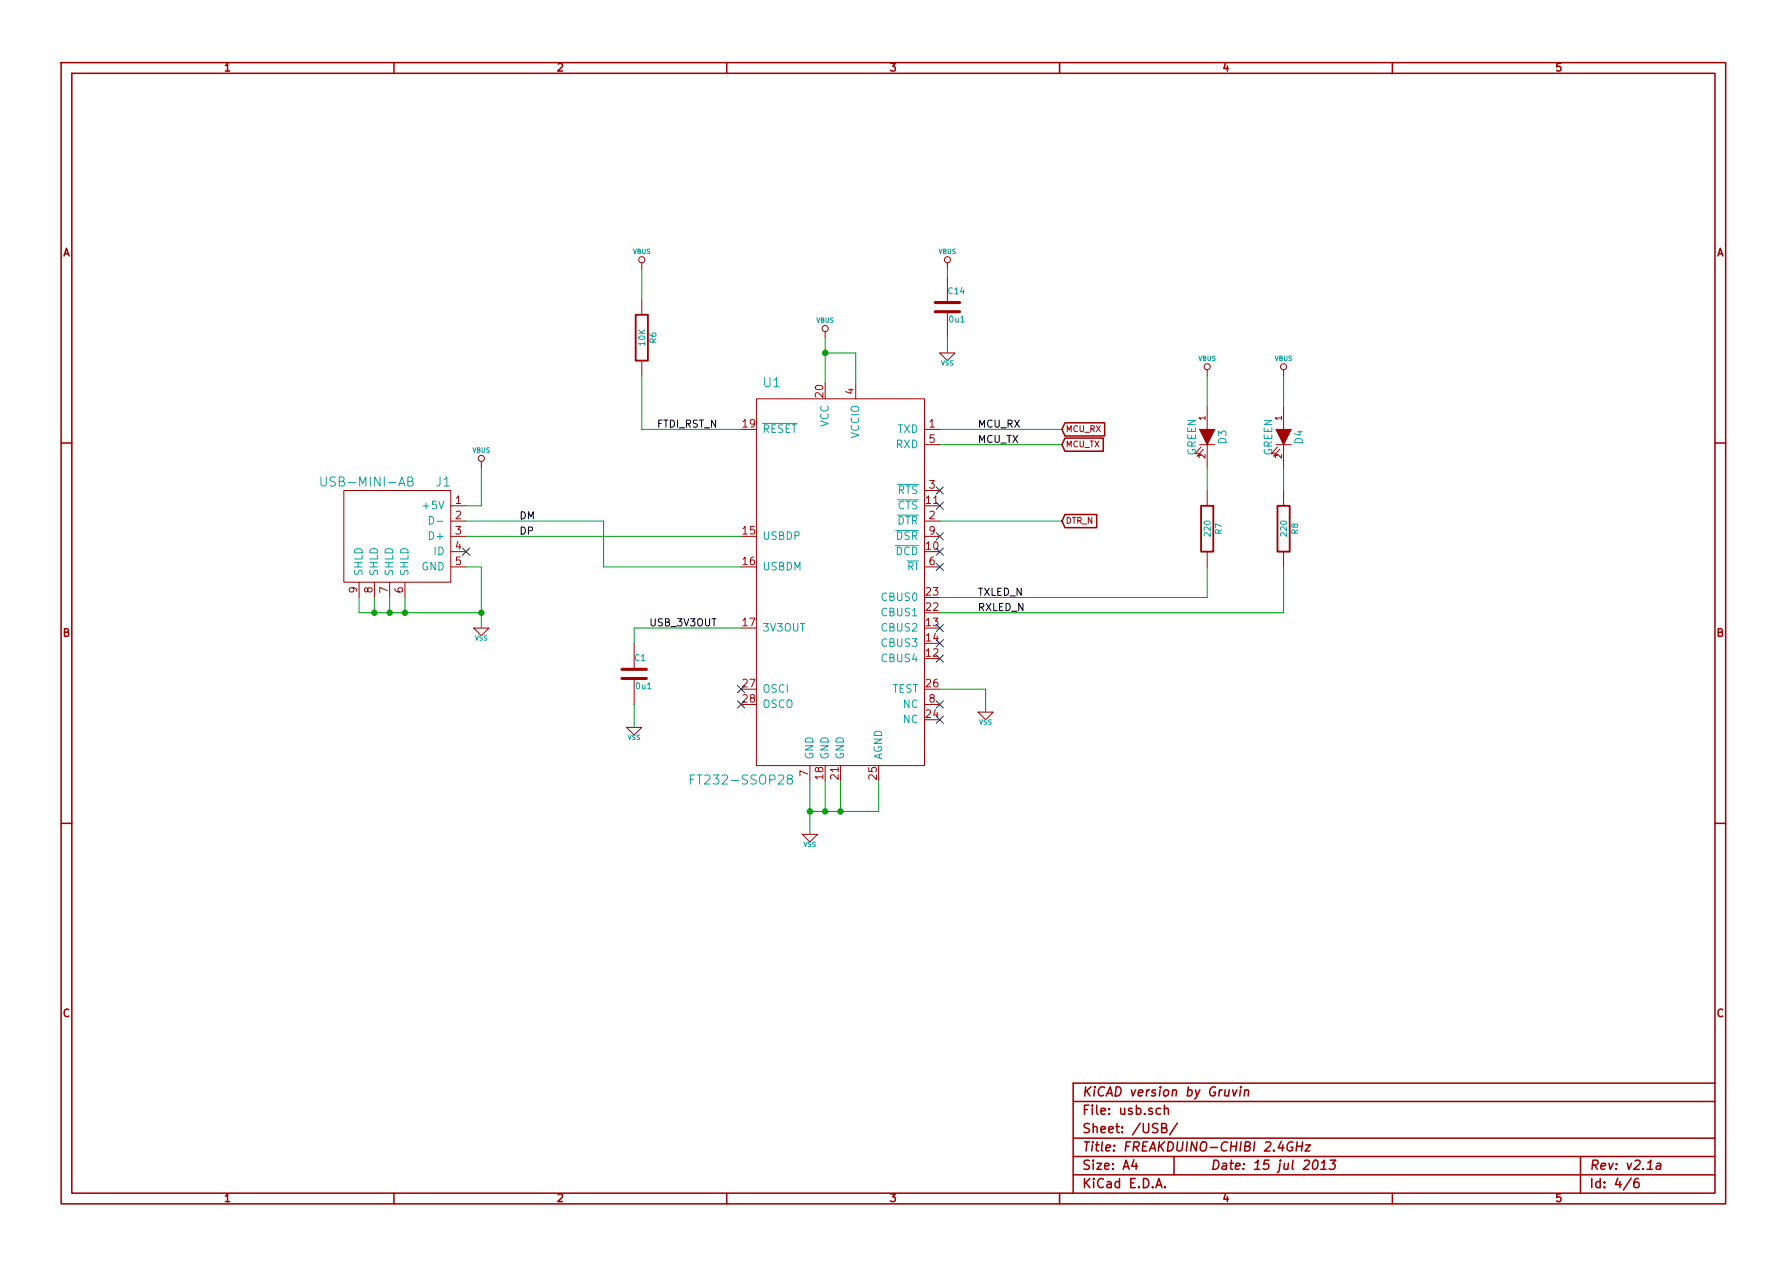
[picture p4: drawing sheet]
<svg xmlns="http://www.w3.org/2000/svg" width="297mm" height="210mm" viewBox="0 0 297 210" stroke-linecap="round" stroke-linejoin="round" font-family="sans-serif">
<g fill="none" stroke="#a00000" stroke-width=".25">
<path d="M10.2 10.4h276.6v189.7h-276.6zM11.9 12.2h273.2v186.1h-273.2zM65.5 10.4v1.8M120.8 10.4v1.8M176.1 10.4v1.8M231.4 10.4v1.8M10.2 73.6h1.7M177 70.3h6.6v2.2h-6.6l-.5-1.1zM177 72.8h6.4v2.2h-6.4l-.5-1.1zM285.1 73.6h1.7M177 85.5h5.3v2.2h-5.3l-.5-1.1zM10.2 136.8h1.7"/>
<path d="M285.1 136.8h1.7M65.5 198.3v1.8M120.8 198.3v1.8M176.1 198.3v1.8M178.4 183.1h106.7M178.4 189.2h106.7M178.4 195.3h106.7M178.4 192.2h106.7M188.5 192.8l-.4 1h1M188.8 193.3v1.1M192.1 197.4l.5-1.5 .5 1.5M192.3 197h.7"/>
<path d="M192.9 184.3a.48 .48 0 0 0-.6 0l-.1 .6a.48 .48 0 0 0 .7 .2M193.1 187.5h.5l.2-.2 .1-.3-.1-.2-.7-.1v1.6h.6l.2-.2a.4 .4 0 0 0-.1-.6h-.2M193.5 184.3h.1a.36 .36 0 0 1 .6 .1v.8M193.5 183.7v1.5M193.6 197.3v.1M195.1 192.2v3.1M195.7 186.7l-1.3 1.9M203.7 181.1l-.1 1 .4 .1 .2-.2M204.3 181.1l-.1 1.1M204.9 181.1l.2 1.1 .5-1.1M206.2 181.1l-.1 1.1M206.2 180.6v.2"/>
<path d="M206.9 181.3l.3-.2 .3 .1v1M206.9 181.1l-.1 1.1M214.9 189.9a.78 .78 0 0 0-.9 .4 .78 .78 0 0 0 .4 1l.4-.1 .1-.5h-.3M215.5 190.5h.9M215.6 189.8l-.2 1.5M216.5 189.8l-.2 1.5M217 190.3h.8l-.9 1h.8M218.4 193l.4-.2a.88 .88 0 0 1-.3 1.6l-.2-.1a1.14 1.14 0 0 1 .1-1.3zM219.5 194.4h.9M219.7 193.3l.5-.5-.2 1.6M221.1 192.8h.9l-.5 .6a.38 .38 0 0 1 .4 .3v.4l-.3 .3h-.5l-.2-.2M231.4 198.3v1.8"/>
<path d="M262.7 192.2v6.1M271.1 195.8l-1.3 2M272.3 195.9a.62 .62 0 0 0-.7 .6v.6a.48 .48 0 0 0 .4 .3 .48 .48 0 0 0 .5-.3l-.1-.5a.48 .48 0 0 0-.7 0l-.1 .2M275.4 193.4h.6v1M276 193.7a.69 .69 0 0 0-.7 .3v.3l.2 .1 .5-.1M285.1 180h-106.7v18.3"/>
</g>
<g fill="none" stroke="#a00000" stroke-width=".17">
<path d="M106.7 43.7v1M106.7 49.8v2.5M106.7 59.9v2.6M137.2 55.1v1M156.2 58.7h2.5l-1.2 1.2zM157.5 43.7v1M157.5 46v4.3M157.5 51.8v4.3M80 76.7v1M125.7 66.3h28v60.9h-28zM142.2 63.7v2.6M153.7 71.4h2.5"/>
<path d="M153.7 73.9h2.5M199.4 73.9h2.5M199.6 74.3l-1 1.1 .7-.1M200 74.7l-1 1.1 .6-.1M200.7 61.5v1M200.7 67.6v3.8M200.7 73.9v3.8M212.1 73.9h2.5M212.3 74.3l-1 1.1 .7-.1M212.7 74.7l-1 1.1 .6-.1M213.4 61.5v1M213.4 67.6v3.8"/>
<path d="M213.4 73.9v3.8M57.1 81.5h17.8v15.3h-17.8zM59.7 96.8v2.5M62.2 96.8v2.5M64.8 96.8v2.5M67.3 96.8v2.5M74.9 84.1h2.6M74.9 86.6h2.6M74.9 89.1h2.6M74.9 91.7h2.6M74.9 94.2h2.6M153.7 86.6h2.5"/>
<path d="M153.7 89.1h2.5M153.7 94.2h2.5M153.7 81.5h2.5M200.7 81.5v2.6M200.7 91.7v2.5M213.4 81.5v2.6M213.4 91.7v2.5M78.7 104.4h2.6l-1.3 1.3zM105.4 106.9v4.3M105.4 112.8v4.3M153.7 117.1h2.5M162.6 118.4h2.5l-1.3 1.2z"/>
<path d="M104.1 120.9h2.6l-1.3 1.3zM133.3 138.7h2.6l-1.3 1.2zM134.6 127.2v2.6"/>
<circle cx="106.7" cy="43.2" r=".51"/>
<circle cx="137.2" cy="54.6" r=".51"/>
<circle cx="157.5" cy="43.2" r=".51"/>
<circle cx="80" cy="76.2" r=".51"/>
<circle cx="200.7" cy="61" r=".51"/>
<circle cx="213.4" cy="61" r=".51"/>
</g>
<g fill="none" stroke="#00a0a0" stroke-width=".17">
<path d="M53.3 79.3v1.2a.48 .48 0 0 0 .5 .3 .48 .48 0 0 0 .4-.3v-1.2M126.7 70.4h5.8M67.8 80l.7-.1 .1-.2-.1-.4h-.7v1.5h.6l.2-.1a.4 .4 0 0 0-.1-.6l-.2-.1M71.4 85.8a.64 .64 0 0 1 .7 .7 .64 .64 0 0 1-.7 .6zM72.6 86.6h1M148.8 90.7h3.9M148.9 88.2h3.8M149.1 85.6h3.6M149.2 80.5h3.5M149.2 83.1h3.5M114.8 129.5h.5M115.5 128.8h-.7v1.5"/>
<path d="M131.1 129.5l-.3-.3 .1-.2a.48 .48 0 0 1 .7 0l.1 .2a.47 .47 0 0 1-.6 .3l-.3 .2v.3a.48 .48 0 0 0 .5 .3 .48 .48 0 0 0 .4-.3v-.3l-.3-.2"/>
</g>
<g fill="none" stroke="#00a000" stroke-width=".17">
<path d="M106.7 44.7v5.1M137.2 56.1v7.6M137.2 58.7h5v5M157.5 44.7v1.3M157.5 56.1v2.6M80 77.7v6.4h-2.5M106.7 62.5v8.9h16.5M156.2 71.4h20.3M156.2 73.9h20.3M200.7 62.5v5.1M200.7 77.7v3.8M213.4 62.5v5.1"/>
<path d="M213.4 77.7v3.8M59.7 99.3v2.5h20.3M62.2 99.3v2.5M64.8 99.3v2.5M67.3 99.3v2.5M77.5 89.1h45.7M77.5 86.6h22.8v7.6h22.9M77.5 94.2h2.5v10.2M156.2 86.6h20.3M200.7 94.2v5.1h-44.5M213.4 94.2v7.6h-57.2M105.4 117.1v3.8"/>
<path d="M123.2 104.4h-17.8v2.5M156.2 114.5h7.6v3.9M134.6 129.8v8.9M137.2 129.8v5.1M139.7 129.8v5.1M146 129.8v5.1h-11.4"/>
</g>
<g fill="#00a000" stroke="#00a000" stroke-width=".25">
<circle cx="80" cy="101.8" r=".41"/>
<circle cx="67.3" cy="101.8" r=".41"/>
<circle cx="64.8" cy="101.8" r=".41"/>
<circle cx="62.2" cy="101.8" r=".41"/>
<circle cx="134.6" cy="134.9" r=".41"/>
<circle cx="137.2" cy="134.9" r=".41"/>
<circle cx="139.7" cy="134.9" r=".41"/>
<circle cx="137.2" cy="58.7" r=".41"/>
</g>
<path d="M105.7 52.3h2v7.6h-2zM199.6 84.1h2.1v7.6h-2.1zM212.3 84.1h2.1v7.6h-2.1z" fill="none" stroke="#a00000" stroke-width=".3"/>
<path d="M155.4 51.8h4.1M155.4 50.3h4.1M103.4 112.8h4M103.4 111.2h4" fill="none" stroke="#a00000" stroke-width=".51"/>
<g fill="none" stroke="#0000c0" stroke-width=".17">
<path d="M76.9 91.1l1.2 1.2M78.1 91.1l-1.2 1.2M155.6 93.6l1.2 1.2M155.6 91.1l1.2 1.2M155.6 88.5l1.2 1.3M155.6 83.5l1.2 1.2M155.6 80.9l1.2 1.2M156.8 93.6l-1.2 1.2M156.8 91.1l-1.2 1.2M156.8 88.5l-1.2 1.3M156.8 83.5l-1.2 1.2M156.8 80.9l-1.2 1.2"/>
<path d="M122.6 116.5l1.2 1.2M122.6 113.9l1.2 1.3M123.8 116.5l-1.2 1.2M123.8 113.9l-1.2 1.3M155.6 108.9l1.2 1.2M155.6 106.3l1.2 1.2M155.6 103.8l1.2 1.2M155.6 119l1.2 1.2M155.6 116.5l1.2 1.2M156.8 108.9l-1.2 1.2M156.8 106.3l-1.2 1.2M156.8 103.8l-1.2 1.2"/>
<path d="M156.8 119l-1.2 1.2M156.8 116.5l-1.2 1.2"/>
</g>
<g fill="#a00000" stroke="#a00000" stroke-width=".17">
<path d="M199.4 71.4h2.5l-1.2 2.5z"/>
<path d="M212.1 71.4h2.5l-1.2 2.5z"/>
</g>
<g font-size="2.1" fill="#00a0a0">
<text x="126.9" y="64.4">U1</text>
<text x="54.3" y="80.9">USB-MINI-AB</text>
<text x="72.5" y="80.9">J1</text>
<text x="115.6" y="130.5">FT232-SSOP28</text>
</g>
<g font-size="2.1" fill="#a00000">
<text x="179.9" y="185.4">File: usb.sch</text>
<text x="179.9" y="182.3">KiCAD version by Gruvin</text>
<text x="179.9" y="191.5">Title: FREAKDUINO-CHIBI 2.4GHz</text>
<text x="179.9" y="188.4">Sheet: /USB/</text>
<text x="179.9" y="197.6">KiCad E.D.A.</text>
<text x="179.9" y="194.5">Size: A4</text>
<text x="201.2" y="194.5">Date: 15 jul 2013</text>
<text x="264.2" y="194.5">Rev: v2.1a</text>
<text x="264.2" y="197.6">Id: 4/6</text>
</g>
<g font-size="1.8" fill="#a00000">
<text x="37.3" y="11.9">1</text>
<text x="92.7" y="11.9">2</text>
<text x="148" y="11.9">3</text>
<text x="203.3" y="11.9">4</text>
<text x="258.6" y="11.9">5</text>
<text x="10.4" y="42.7">A</text>
<text x="285.3" y="42.7">A</text>
<text x="136.9" y="66" transform="rotate(-90 136.9 66)">20</text>
<text x="142" y="65.5" transform="rotate(-90 142 65.5)">4</text>
<text x="123.5" y="71.1">19</text>
<text x="154.5" y="71.1">1</text>
<text x="154.5" y="73.7">5</text>
<text x="75.7" y="83.8">1</text>
<text x="154" y="83.8">11</text>
<text x="154.5" y="81.3">3</text>
<text x="75.7" y="86.4">2</text>
<text x="75.7" y="88.9">3</text>
<text x="123.5" y="88.9">15</text>
<text x="154.5" y="86.4">2</text>
<text x="154.5" y="88.9">9</text>
<text x="75.7" y="91.4">4</text>
<text x="75.7" y="94">5</text>
<text x="123.5" y="94">16</text>
<text x="154" y="91.4">10</text>
<text x="154.5" y="94">6</text>
<text x="59.4" y="98.5" transform="rotate(-90 59.4 98.5)">9</text>
<text x="62" y="98.5" transform="rotate(-90 62 98.5)">8</text>
<text x="64.5" y="98.5" transform="rotate(-90 64.5 98.5)">7</text>
<text x="67.1" y="98.5" transform="rotate(-90 67.1 98.5)">6</text>
<text x="154" y="101.6">22</text>
<text x="154" y="99.1">23</text>
<text x="10.4" y="105.9">B</text>
<text x="123.5" y="104.1">17</text>
<text x="154" y="104.1">13</text>
<text x="154" y="106.7">14</text>
<text x="285.3" y="105.9">B</text>
<text x="154" y="109.2">12</text>
<text x="123.5" y="114.3">27</text>
<text x="123.5" y="116.8">28</text>
<text x="154" y="119.4">24</text>
<text x="154" y="114.3">26</text>
<text x="154.5" y="116.8">8</text>
<text x="134.4" y="129" transform="rotate(-90 134.4 129)">7</text>
<text x="136.9" y="129.5" transform="rotate(-90 136.9 129.5)">18</text>
<text x="139.4" y="129.5" transform="rotate(-90 139.4 129.5)">21</text>
<text x="145.8" y="129.5" transform="rotate(-90 145.8 129.5)">25</text>
<text x="10.4" y="169.1">C</text>
<text x="285.3" y="169.1">C</text>
<text x="37.3" y="199.8">1</text>
<text x="92.7" y="199.8">2</text>
<text x="148" y="199.8">3</text>
<text x="203.3" y="199.8">4</text>
<text x="258.6" y="199.8">5</text>
</g>
<g font-size="1.8" fill="#00a0a0">
<text x="137.8" y="71" transform="rotate(-90 137.8 71)">VCC</text>
<text x="126.7" y="72">RESET</text>
<text x="142.9" y="72.9" transform="rotate(-90 142.9 72.9)">VCCIO</text>
<text x="148.9" y="74.5">RXD</text>
<text x="149.1" y="72">TXD</text>
<text x="198.8" y="75.8" transform="rotate(-90 198.8 75.8)">GREEN</text>
<text x="203.9" y="73.8" transform="rotate(-90 203.9 73.8)">D3</text>
<text x="211.5" y="75.8" transform="rotate(-90 211.5 75.8)">GREEN</text>
<text x="216.6" y="73.8" transform="rotate(-90 216.6 73.8)">D4</text>
<text x="149.1" y="82.2">RTS</text>
<text x="70.7" y="84.7">+5V</text>
<text x="71.6" y="89.8">D+</text>
<text x="126.7" y="89.8">USBDP</text>
<text x="148.9" y="89.8">DSR</text>
<text x="149" y="87.2">DTR</text>
<text x="149.1" y="84.7">CTS</text>
<text x="60.3" y="95.8" transform="rotate(-90 60.3 95.8)">SHLD</text>
<text x="62.9" y="95.8" transform="rotate(-90 62.9 95.8)">SHLD</text>
<text x="65.4" y="95.8" transform="rotate(-90 65.4 95.8)">SHLD</text>
<text x="67.9" y="95.8" transform="rotate(-90 67.9 95.8)">SHLD</text>
<text x="70" y="94.9">GND</text>
<text x="72.1" y="92.3">ID</text>
<text x="126.7" y="94.9">USBDM</text>
<text x="148.8" y="92.3">DCD</text>
<text x="150.9" y="94.9">RI</text>
<text x="146.7" y="99.9">CBUS0</text>
<text x="126.7" y="105">3V3OUT</text>
<text x="146.7" y="102.5">CBUS1</text>
<text x="146.7" y="105">CBUS2</text>
<text x="146.7" y="107.6">CBUS3</text>
<text x="146.7" y="110.1">CBUS4</text>
<text x="126.7" y="115.2">OSCI</text>
<text x="126.7" y="117.7">OSCO</text>
<text x="148.1" y="115.2">TEST</text>
<text x="150.1" y="117.7">NC</text>
<text x="150.1" y="120.3">NC</text>
<text x="135.3" y="126.2" transform="rotate(-90 135.3 126.2)">GND</text>
<text x="137.8" y="126.2" transform="rotate(-90 137.8 126.2)">GND</text>
<text x="140.3" y="126.2" transform="rotate(-90 140.3 126.2)">GND</text>
<text x="146.7" y="126.2" transform="rotate(-90 146.7 126.2)">AGND</text>
</g>
<g font-size="1.7">
<text x="109.2" y="71.1">FTDI_RST_N</text>
<text x="162.6" y="71.1">MCU_RX</text>
<text x="162.6" y="73.7">MCU_TX</text>
<text x="86.4" y="86.4">DM</text>
<text x="86.4" y="88.9">DP</text>
<text x="162.6" y="99.1">TXLED_N</text>
<text x="162.6" y="101.6">RXLED_N</text>
<text x="107.9" y="104.1">USB_3V3OUT</text>
</g>
<g font-size="1.4" fill="#00a0a0">
<text x="157.7" y="48.9">C14</text>
<text x="157.8" y="53.6">0u1</text>
<text x="107.3" y="57.4" transform="rotate(-90 107.3 57.4)">10K</text>
<text x="109.1" y="57" transform="rotate(-90 109.1 57)">R6</text>
<text x="201.3" y="89" transform="rotate(-90 201.3 89)">220</text>
<text x="203.1" y="88.8" transform="rotate(-90 203.1 88.8)">R7</text>
<text x="214" y="89" transform="rotate(-90 214 89)">220</text>
<text x="215.8" y="88.8" transform="rotate(-90 215.8 88.8)">R8</text>
<text x="105.5" y="109.9">C1</text>
<text x="105.8" y="114.6">0u1</text>
</g>
<g font-size="1.4" fill="#a00000">
<text x="177.2" y="71.9">MCU_RX</text>
<text x="200.4" y="69.8" transform="rotate(-90 200.4 69.8)">1</text>
<text x="213.1" y="69.8" transform="rotate(-90 213.1 69.8)">1</text>
<text x="177.2" y="74.4">MCU_TX</text>
<text x="200.4" y="76.2" transform="rotate(-90 200.4 76.2)">2</text>
<text x="213.1" y="76.2" transform="rotate(-90 213.1 76.2)">2</text>
<text x="177.2" y="87.1">DTR_N</text>
</g>
<g font-size="1.1" fill="#00a0a0">
<text x="105.2" y="42.2">VBUS</text>
<text x="156" y="42.2">VBUS</text>
<text x="135.7" y="53.7">VBUS</text>
<text x="156.4" y="60.8">VSS</text>
<text x="199.2" y="60">VBUS</text>
<text x="211.9" y="60">VBUS</text>
<text x="78.5" y="75.3">VBUS</text>
<text x="78.9" y="106.5">VSS</text>
<text x="104.3" y="123">VSS</text>
<text x="162.8" y="120.5">VSS</text>
<text x="133.6" y="140.8">VSS</text>
</g>
</svg>
